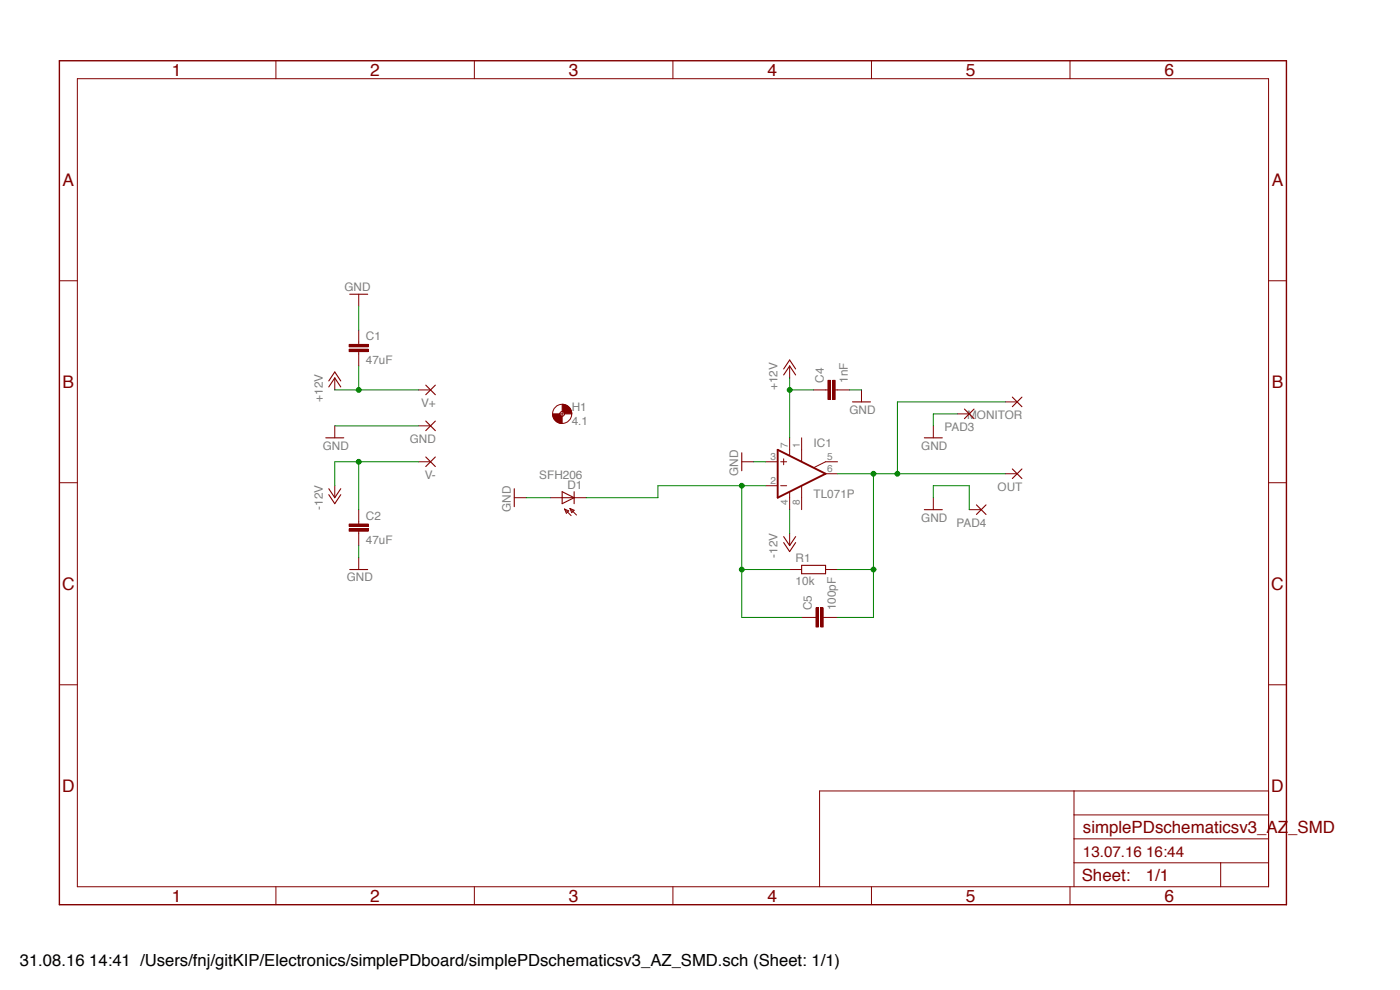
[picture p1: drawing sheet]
<svg xmlns="http://www.w3.org/2000/svg" width="297mm" height="210mm" viewBox="0 0 297 210" stroke-linecap="round" stroke-linejoin="round" font-family="sans-serif">
<g fill="none" stroke="#820000" stroke-width=".23">
<path d="M166.2 79.5l1.3-1.9 1.3 1.9M166.2 78.3l1.3-1.9 1.3 1.9M69.1 92.9h3.8M69.7 82.1l1.3-1.9 1.3 1.9M69.7 80.8l1.3-1.9 1.3 1.9M157.4 96v3.9M196.1 92.9h3.8M69.7 103.7l1.3 1.9 1.3-1.9M69.7 104.9l1.3 1.9 1.3-1.9M119.3 104.3l2.5 1.3-2.5 1.2zM119.3 105.6h2.5M121.8 104.3v2.5"/>
<path d="M166.2 113.8l1.3 1.9 1.3-1.9M166.2 115.1l1.3 1.9 1.3-1.9M170.1 119.9h5v1.8h-5zM196.1 108.1h3.8"/>
</g>
<g fill="none" stroke="#820000" stroke-width=".21">
<path d="M76.1 72.6v.5M76.1 74.6v.5M167.5 77.6v2.6M71 80.2v2.5M71 90.3v2.6M157.4 98h2.5M162.4 98h2.6M165.6 98h1.3M166.2 97.3v1.3M167.5 92.9v3.7M170.1 92.9v5M177.7 98h-2.6l-2.4 1.2"/>
<path d="M198 90.3v2.6M71 103v2.6M116.7 105.6h2.6M119.8 108l.9 .4-.6 .5zM119.8 108l1.4 1.4M120.9 107.9l1.4 1.4M120.9 107.9l.9 .3-.5 .5zM121.8 105.6h2.5M162.4 103h2.6M165.6 103h1.3M167.5 104.4v3.7M167.5 113.2v2.5"/>
<path d="M170.1 103.1v5M175.1 100.5h2.6M198 105.6v2.5M167.5 120.8h2.6M175.1 120.8h2.6"/>
</g>
<path d="M165 95.4l10.1 5.1-10.1 5.1z" fill="none" stroke="#820000" stroke-width=".4"/>
<path d="M74.1 74.1h4v.5h-4z" fill="#820000"/>
<path d="M74.1 74.1h4v.5h-4z" fill="none" stroke="#820000" stroke-width=".21"/>
<path d="M74.1 73.1h4v.5h-4z" fill="#820000"/>
<path d="M74.1 73.1h4v.5h-4zM76.1 70v2.6M76.1 75.1v2.5M76.1 110.7v.5M76.1 112.7v.5" fill="none" stroke="#820000" stroke-width=".21"/>
<path d="M74.1 112.2h4v.5h-4z" fill="#820000"/>
<path d="M74.1 112.2h4v.5h-4z" fill="none" stroke="#820000" stroke-width=".21"/>
<path d="M74.1 111.2h4v.5h-4z" fill="#820000"/>
<path d="M175.1 82.7h.5M177.2 82.7h.5M74.1 111.2h4v.5h-4zM76.1 108.1v2.6M76.1 113.2v2.5" fill="none" stroke="#820000" stroke-width=".21"/>
<path d="M176.7 80.7h.5v4h-.5z" fill="#820000"/>
<path d="M176.7 80.7h.5v4h-.5z" fill="none" stroke="#820000" stroke-width=".21"/>
<path d="M175.6 80.7h.5v4h-.5z" fill="#820000"/>
<path d="M172.6 82.7h2.5M175.6 80.7h.6v4h-.6zM177.7 82.7h2.5M172.6 131h.5M174.6 131h.5" fill="none" stroke="#820000" stroke-width=".21"/>
<path d="M174.1 128.9h.5v4.1h-.5z" fill="#820000"/>
<path d="M174.1 128.9h.5v4.1h-.5z" fill="none" stroke="#820000" stroke-width=".21"/>
<path d="M173.1 128.9h.5v4.1h-.5z" fill="#820000"/>
<path d="M76.1 62.4v2.6M88.8 82.7h2.5M88.8 90.3h2.5M88.8 98h2.5M182.8 82.7v2.6M76.1 118.3v2.5M170.1 131h2.5M173.1 128.9h.5v4.1h-.5zM175.1 131h2.6" fill="none" stroke="#820000" stroke-width=".21"/>
<path d="M74.2 62.4h3.8M90.3 81.7l2.1 2M90.3 89.3l2.1 2.1M90.3 96.9l2.1 2.1M92.4 81.7l-2.1 2M92.4 89.3l-2.1 2.1M92.4 96.9l-2.1 2.1M180.9 85.3h3.8M74.2 120.8h3.8" fill="none" stroke="#820000" stroke-width=".23"/>
<path d="M119.3 85.8a2 2 0 0 1 2 2h-1.5l-.1-.3-.4-.2z" fill-rule="evenodd" fill="#820000"/>
<path d="M119.3 85.8a2 2 0 0 1 2 2h-1.5l-.1-.3-.4-.2z" fill="none" stroke="#820000" stroke-width=".21"/>
<path d="M117.2 87.8h1.5l.3 .4 .3 .1v1.5a2 2 0 0 1-2.1-2z" fill-rule="evenodd" fill="#820000"/>
<g fill="none" stroke="#820000" stroke-width=".21">
<path d="M16.4 16.7h252.7v171.4h-252.7zM58.5 12.9v3.8M100.6 12.9v3.8M142.8 12.9v3.8M184.9 12.9v3.8M227 12.9v3.8M12.6 59.6h3.8M269.1 59.6h3.8M117.2 87.8h1.6l.2 .4 .3 .1v1.5a2 2 0 0 1-2.1-2zM118.8 87.8h1M119.3 87.3v1M203.1 87.8h2.5"/>
<path d="M213.2 85.3h2.6M12.6 102.4h3.8M109.1 105.6h2.5M205.6 108.1h2.6M213.2 100.5h2.6M269.1 102.4h3.8M12.6 145.3h3.8M269.1 145.3h3.8M227.8 167.8v20.3M227.8 177.9h41.3M227.8 172.9h41.3M269.1 167.8h-95.2v20.3"/>
<path d="M58.5 188.1v3.8M100.6 188.1v3.8M142.8 188.1v3.8M184.9 188.1v3.8M227 188.1v3.8M227.8 183h41.3M259 183v5.1"/>
<circle cx="119.3" cy="87.8" r="2.03"/>
<circle cx="119.3" cy="87.8" r=".51"/>
</g>
<path d="M12.6 12.9h260.3v179h-260.3z" fill="none" stroke="#820000" stroke-width=".3"/>
<path d="M204.6 86.8l2 2M206.6 86.8l-2 2M214.8 84.2l2 2.1M214.8 99.5l2 2M216.8 84.2l-2 2.1M216.8 99.5l-2 2M109.1 103.7v3.8M207.1 107.1l2.1 2M209.2 107.1l-2.1 2" fill="none" stroke="#820000" stroke-width=".23"/>
<path d="M76.1 65v5M71 90.3h17.8M159.9 98h2.5M180.2 82.7h2.6M203.1 87.8h-5.1v2.5M213.2 85.3h-22.8v15.2M76.1 115.7v2.6M111.6 105.6h5.1M177.7 100.5h35.5M198 105.6v-2.6h7.6v5.1" fill="none" stroke="#008100" stroke-width=".21"/>
<circle cx="190.4" cy="100.5" r=".51" fill="#008100"/>
<g fill="none" stroke="#008100" stroke-width=".21">
<path d="M185.3 100.5v20.3h-7.6"/>
<circle cx="190.4" cy="100.5" r=".51"/>
</g>
<circle cx="185.3" cy="100.5" r=".51" fill="#008100"/>
<g fill="none" stroke="#008100" stroke-width=".21">
<path d="M185.3 120.8v10.2"/>
<circle cx="185.3" cy="100.5" r=".51"/>
</g>
<circle cx="185.3" cy="120.8" r=".51" fill="#008100"/>
<g fill="none" stroke="#008100" stroke-width=".21">
<path d="M76.1 77.6v5.1h-5.1M177.7 131h7.6"/>
<circle cx="185.3" cy="120.8" r=".51"/>
</g>
<circle cx="76.1" cy="82.7" r=".51" fill="#008100"/>
<g fill="none" stroke="#008100" stroke-width=".21">
<path d="M76.1 82.7h12.7M167.5 82.7h5.1M167.5 80.2v12.7"/>
<circle cx="76.1" cy="82.7" r=".51"/>
</g>
<circle cx="167.5" cy="82.7" r=".51" fill="#008100"/>
<g fill="none" stroke="#008100" stroke-width=".21">
<path d="M76.1 98h-5.1v5M167.5 108.1v5.1"/>
<circle cx="167.5" cy="82.7" r=".51"/>
</g>
<circle cx="76.1" cy="97.9" r=".51" fill="#008100"/>
<g fill="none" stroke="#008100" stroke-width=".21">
<path d="M88.8 98h-12.7v10.1M124.3 105.6h15.3M162.4 103h-5v28h12.7M157.4 120.8h10.1"/>
<circle cx="76.1" cy="98" r=".51"/>
</g>
<circle cx="157.4" cy="120.8" r=".51" fill="#008100"/>
<g fill="none" stroke="#008100" stroke-width=".21">
<path d="M139.6 103h17.8"/>
<circle cx="157.4" cy="120.8" r=".51"/>
</g>
<circle cx="157.4" cy="103" r=".51" fill="#008100"/>
<g fill="none" stroke="#008100" stroke-width=".21">
<path d="M139.6 103v2.6"/>
<circle cx="157.4" cy="103" r=".51"/>
</g>
<g font-size="3.7" fill="#820000">
<text x="36.4" y="16.1">1</text>
<text x="78.6" y="16.1">2</text>
<text x="120.7" y="16.1">3</text>
<text x="162.8" y="16.1">4</text>
<text x="204.9" y="16.1">5</text>
<text x="247" y="16.1">6</text>
<text x="13.3" y="39.4">A</text>
<text x="269.8" y="39.4">A</text>
<text x="13.3" y="82.3">B</text>
<text x="269.8" y="82.3">B</text>
<text x="13.2" y="125.1">C</text>
<text x="269.7" y="125.1">C</text>
<text x="13.2" y="168">D</text>
<text x="269.7" y="168">D</text>
<text x="36.4" y="191.3">1</text>
<text x="78.6" y="191.3">2</text>
<text x="120.7" y="191.3">3</text>
<text x="162.8" y="191.3">4</text>
<text x="204.9" y="191.3">5</text>
<text x="247" y="191.3">6</text>
</g>
<g font-size="3.6" fill="#820000">
<text x="229.7" y="176.7">simplePDschematicsv3_AZ_SMD</text>
<text x="229.5" y="187">Sheet:</text>
<text x="243.1" y="186.8">1/1</text>
</g>
<text font-size="3.5" x="4.2" y="204.8">31.08.16 14:41 /Users/fnj/gitKIP/Electronics/simplePDboard/simplePDschematicsv3_AZ_SMD.sch (Sheet: 1/1)</text>
<text font-size="3.2" fill="#820000" x="229.7" y="181.8">13.07.16 16:44</text>
<g font-size="2.5" fill="#808080">
<text x="73.1" y="61.6">GND</text>
<text x="77.6" y="77.3">47uF</text>
<text x="77.6" y="72.2">C1</text>
<text x="165" y="82.7" transform="rotate(-90 165 82.7)">+12V</text>
<text x="174.8" y="81.2" transform="rotate(-90 174.8 81.2)">C4</text>
<text x="179.8" y="81.2" transform="rotate(-90 179.8 81.2)">1nF</text>
<text x="68.5" y="85.3" transform="rotate(-90 68.5 85.3)">+12V</text>
<text x="89.3" y="86.3">V+</text>
<text x="121.3" y="87.2">H1</text>
<text x="180.2" y="87.8">GND</text>
<text x="205.2" y="88.9">MONITOR</text>
<text x="68.5" y="95.4">GND</text>
<text x="86.9" y="94">GND</text>
<text x="121.3" y="90.3">4.1</text>
<text x="172.6" y="94.8">IC1</text>
<text x="195.5" y="95.4">GND</text>
<text x="200.4" y="91.4">PAD3</text>
<text x="90.1" y="101.6">V-</text>
<text x="114.4" y="101.6">SFH206</text>
<text x="156.6" y="101" transform="rotate(-90 156.6 101)">GND</text>
<text x="120.4" y="103.8">D1</text>
<text x="172.6" y="105.6">TL071P</text>
<text x="211.6" y="104.1">OUT</text>
<text x="68.5" y="108.1" transform="rotate(-90 68.5 108.1)">-12V</text>
<text x="77.6" y="110.3">C2</text>
<text x="108.3" y="108.6" transform="rotate(-90 108.3 108.6)">GND</text>
<text x="195.5" y="110.6">GND</text>
<text x="202.9" y="111.7">PAD4</text>
<text x="77.6" y="115.3">47uF</text>
<text x="165" y="118.3" transform="rotate(-90 165 118.3)">-12V</text>
<text x="168.8" y="119.3">R1</text>
<text x="73.5" y="123.3">GND</text>
<text x="168.8" y="124.1">10k</text>
<text x="172.2" y="129.4" transform="rotate(-90 172.2 129.4)">C5</text>
<text x="177.3" y="129.4" transform="rotate(-90 177.3 129.4)">100pF</text>
</g>
<g font-size="2.1" fill="#808080">
<text x="167.2" y="95.1" transform="rotate(-90 167.2 95.1)">7</text>
<text x="169.7" y="95.1" transform="rotate(-90 169.7 95.1)">1</text>
<text x="163.4" y="97.6">3</text>
<text x="175.5" y="97.6">5</text>
<text x="175.5" y="100.1">6</text>
<text x="163.4" y="102.7">2</text>
<text x="167.2" y="107.1" transform="rotate(-90 167.2 107.1)">4</text>
<text x="169.7" y="107.1" transform="rotate(-90 169.7 107.1)">8</text>
</g>
</svg>
